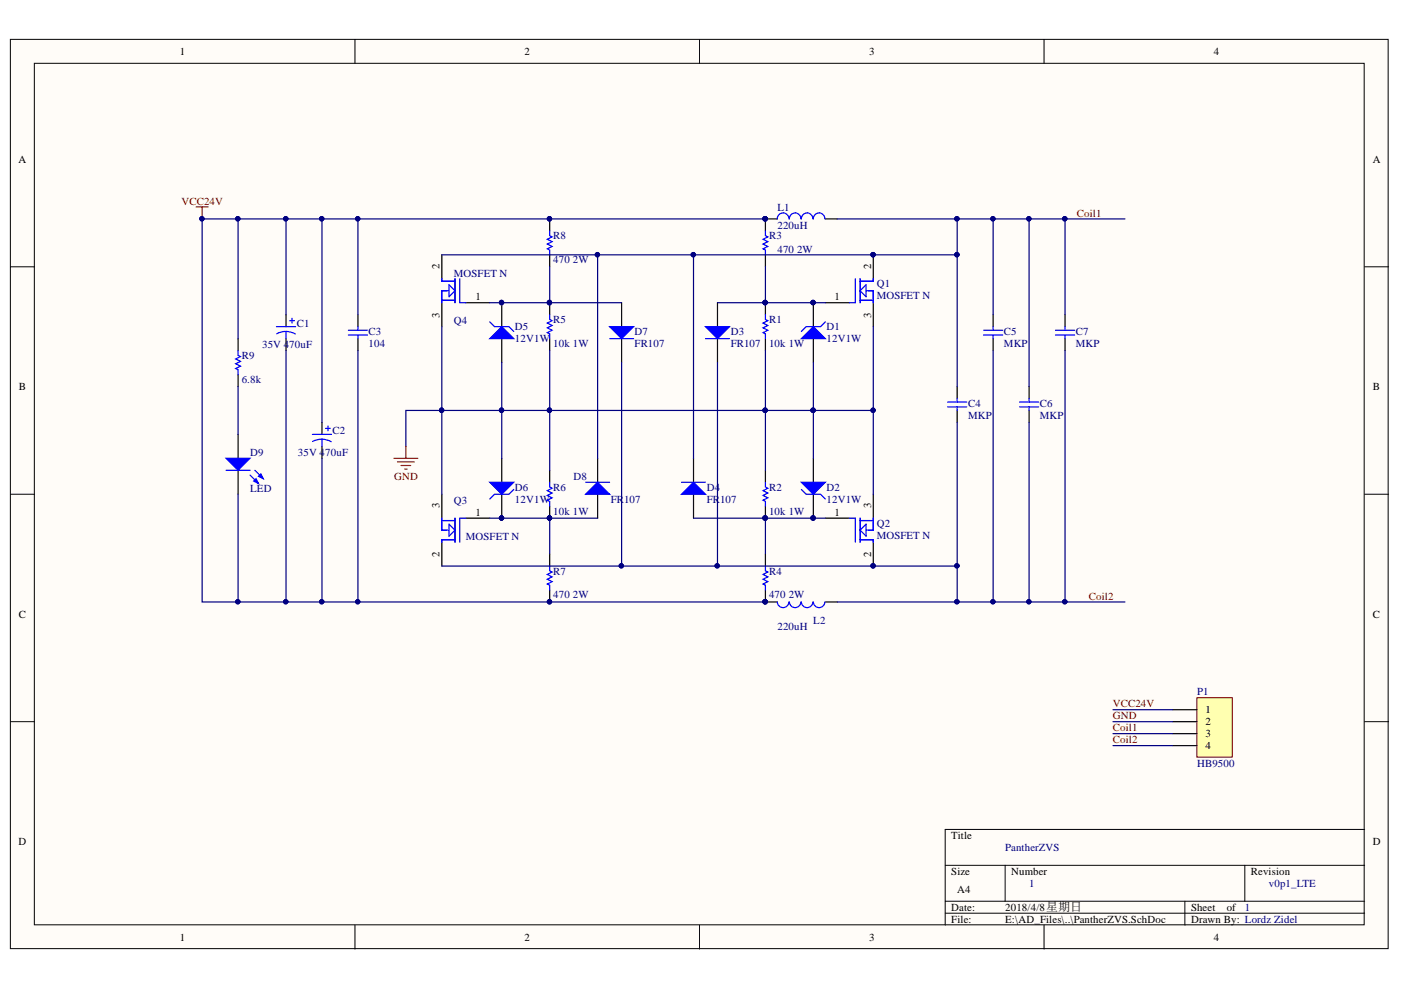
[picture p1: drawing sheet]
# Altium project PantherZVS.PrjPCB
1 sheet, 32 parts. Net scope: global (net labels, ports and power ports of the same name join across sheets).

## Sheet PantherZVS.SchDoc: PantherZVS
size A4; Author: Lordz Zidel; DrawnBy: Lordz Zidel; Engineer: Lordz Zidel; Organization: T.WKVER; DocumentNumber: 1; Revision: v0p1_LTE; SheetNumber: 1

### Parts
C1  value 35V 470uF  [C4_5_10mm]
C2  value 35V 470uF  [C4_5_10mm]
C3  104  [RAD-0.3]
C4  MKP  [MKP_Capacitor]
C5  MKP  [MKP_Capacitor]
C6  MKP  [MKP_Capacitor]
C7  MKP  [MKP_Capacitor]
D1  12V1W  [DIODE-0.4]
D2  12V1W  [DIODE-0.4]
D3  FR107  [DIODE-0.4]
D4  FR107  [DIODE-0.4]
D5  12V1W  [DIODE-0.4]
D6  12V1W  [DIODE-0.4]
D7  FR107  [DIODE-0.4]
D8  FR107  [DIODE-0.4]
D9  LED  [0805]
L1  value 220uH  [HBL_30_10_H]
L2  value 220uH  [HBL_30_10_H]
P1  HB9500  [HB9500_4P]
Q1  MOSFET N  [TO-247AC_ZCEDGE]
Q2  MOSFET N  [TO-247AC_ZCEDGE]
Q3  MOSFET N  [TO-247AC_ZCEDGE]
Q4  MOSFET N  [TO-247AC_ZCEDGE]
R1  value 10k 1W  [1WZC]
R2  value 10k 1W  [1WZC]
R3  value 470 2W  [1WZC]
R4  value 470 2W  [2WZC]
R5  value 10k 1W  [1WZC]
R6  value 10k 1W  [1WZC]
R7  value 470 2W  [2WZC]
R8  value 470 2W  [2WZC]
R9  value 6.8k  [AXIAL-0.3]

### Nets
GND: D1.1(A) D2.1(A) D5.1(A) D6.1(A) P1.2 Q1.3(S) Q2.3(S) Q3.3(S) Q4.3(S) R1.1 R2.2 R5.2 R6.1
VCC24V: C1.1 C1.2 C2.1 C2.2 C3.1 C3.2 D9.2(K) L1.1 L2.2 P1.1 R3.2 R4.1 R7.2 R8.1 R9.2
Coil1: C4.2 C5.2 C6.2 C7.2 D4.2(K) D8.2(K) L1.2 P1.3 Q1.2(D) Q4.2(D)
Coil2: C4.1 C5.1 C6.1 C7.1 D3.2(K) D7.2(K) L2.1 P1.4 Q2.2(D) Q3.2(D)
NetD1_2: D1.2(K) D3.1(A) Q1.1(G) R1.2 R3.1
NetD2_2: D2.2(K) D4.1(A) Q2.1(G) R2.1 R4.2
NetD5_2: D5.2(K) D7.1(A) Q4.1(G) R5.1 R8.2
NetD6_2: D6.2(K) D8.1(A) Q3.1(G) R6.2 R7.1
NetD9_1: D9.1(A) R9.1
